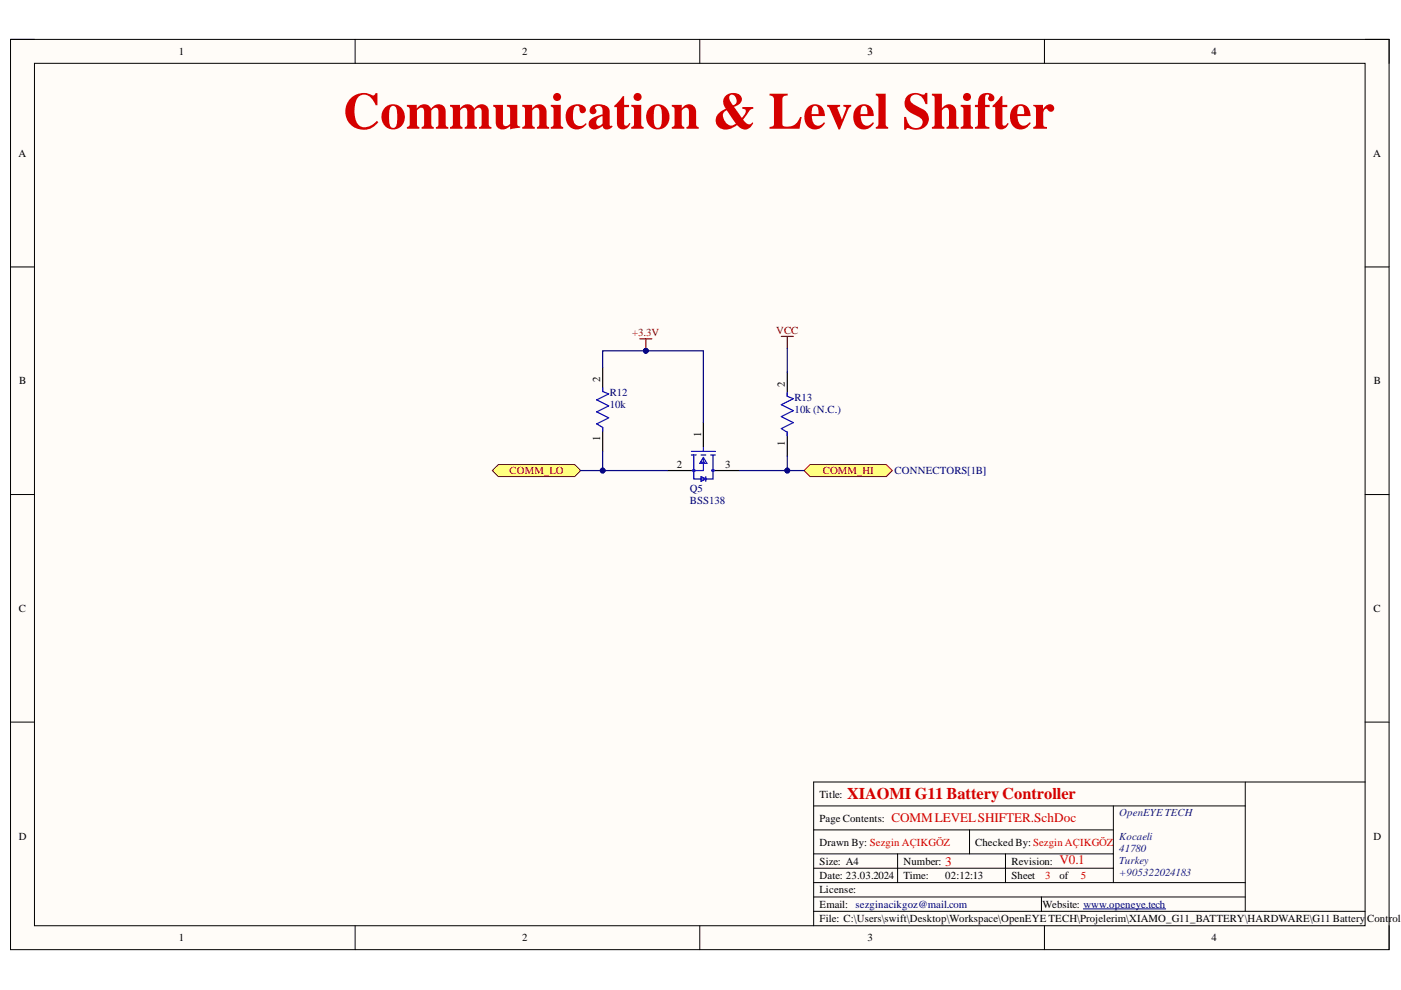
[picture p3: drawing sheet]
<svg xmlns="http://www.w3.org/2000/svg" width="297mm" height="210mm" viewBox="0 0 297 210" stroke-linecap="round" stroke-linejoin="round" font-family="sans-serif">
<path d="M2.2 8.4h292.3v192.9h-292.3z" fill-rule="evenodd" fill="#fffcf8"/>
<path d="M2.2 8.4h292.3v192.9h-292.3z" fill="none" stroke="#000" stroke-width=".21"/>
<path d="M7.3 13.4h282.1v182.9h-282.1z" fill-rule="evenodd" fill="#fffcf8"/>
<g fill="none" stroke="#000" stroke-width=".21">
<path d="M2.2 8.3h5.1M7.3 13.4h282.1v182.9h-282.1zM75.3 8.3v5.1M148.4 8.3v5.1M221.4 8.4v5M289.4 8.4h5.1v5M2.2 56.6h5.1M289.4 56.6h5.1M2.2 104.9h5.1M289.4 104.9h5.1M2.2 153.1h5.1M289.4 153.1h5.1"/>
<path d="M172.5 176h63.6M172.5 170.9h91.5M205.6 176v5M236.1 170.9v16.2M264 165.8v27.4M289.4 165.8h-116.9v30.5M75.3 196.3v5M148.4 196.3v5M172.5 181h63.6M172.5 187.1h91.5M172.5 184.1h63.6M172.5 190.2h91.5"/>
<path d="M172.5 193.2h116.9M190.3 181v6.1M213.2 181v6.1M220.8 190.2v3M221.4 196.3v5M294.5 196.3v5"/>
</g>
<path d="M229.7 192.7h17.4" fill="none" stroke="#000080" stroke-width=".21"/>
<g fill="none" stroke="#00f" stroke-width=".25">
<path d="M127.8 82.2v.8l1.3 .5-2.6 1.3 2.6 1.3-2.6 1.2 2.6 1.3-2.6 1.3 1.3 .7v.8M146.6 95.7h5.1M146.6 96.5h1M147.1 96.5v5h4.1v-5M148.6 96.5h1M148.6 98h.8M149.1 94.7v1M149.1 97.2v2.6h-2.5M149.1 97l.8 1.2h-1.5zM150.7 96.5h1M151.2 99.8h.5M166.9 83.3v.7l1.3 .5-2.6 1.3 2.6 1.3-2.6 1.2 2.6 1.3-2.6 1.3 1.3 .7v.8"/>
<path d="M148.6 101l1 .5-1 .6zM149.6 101v1.1"/>
<circle cx="147.1" cy="99.8" r=".26"/>
<circle cx="151.2" cy="99.8" r=".26"/>
</g>
<path d="M127.8 77.9v5.1M166.9 78.9v5.1M127.8 90.6v5.1M141.5 99.8h5.1M149.1 89.6v5.1M151.7 99.8h5.1M166.9 91.6v5.1" fill="none" stroke="#000" stroke-width=".25"/>
<path d="M135.7 71.8h2.5M136.9 71.8v2.6M165.6 71.3h2.6M166.9 71.3v2.6" fill="none" stroke="#800000" stroke-width=".25"/>
<circle cx="136.9" cy="74.4" r=".51" fill="#000080"/>
<circle cx="136.9" cy="74.4" r=".51" fill="none" stroke="#000080" stroke-width=".21"/>
<path d="M104.4 99.8l1.3-1.3h16.1l1.3 1.3-1.3 1.2h-16.1z" fill-rule="evenodd" fill="#ffff80"/>
<path d="M104.4 99.8l1.3-1.3h16.1l1.3 1.3-1.3 1.2h-16.1z" fill="none" stroke="#800000" stroke-width=".21"/>
<path d="M170.5 99.8l1.2-1.3h16.2l1.3 1.3-1.3 1.2h-16.2z" fill-rule="evenodd" fill="#ffff80"/>
<path d="M170.5 99.8l1.2-1.3h16.2l1.3 1.3-1.3 1.2h-16.2z" fill="none" stroke="#800000" stroke-width=".21"/>
<path d="M127.8 77.9v-3.5h21.3v15.2M166.9 73.9v5" fill="none" stroke="#000080" stroke-width=".25"/>
<circle cx="136.9" cy="74.4" r=".51" fill="#000080"/>
<circle cx="136.9" cy="74.4" r=".51" fill="none" stroke="#000080" stroke-width=".21"/>
<path d="M123.1 99.8h18.4" fill="none" stroke="#000080" stroke-width=".25"/>
<circle cx="127.8" cy="99.8" r=".51" fill="#000080"/>
<circle cx="127.8" cy="99.8" r=".51" fill="none" stroke="#000080" stroke-width=".21"/>
<path d="M127.8 95.7v4.1" fill="none" stroke="#000080" stroke-width=".25"/>
<circle cx="127.8" cy="99.8" r=".51" fill="#000080"/>
<circle cx="127.8" cy="99.8" r=".51" fill="none" stroke="#000080" stroke-width=".21"/>
<path d="M156.8 99.8h13.7" fill="none" stroke="#000080" stroke-width=".25"/>
<circle cx="166.9" cy="99.8" r=".51" fill="#000080"/>
<circle cx="166.9" cy="99.8" r=".51" fill="none" stroke="#000080" stroke-width=".21"/>
<path d="M166.9 96.7v3.1" fill="none" stroke="#000080" stroke-width=".25"/>
<circle cx="166.9" cy="99.8" r=".51" fill="#000080"/>
<circle cx="166.9" cy="99.8" r=".51" fill="none" stroke="#000080" stroke-width=".21"/>
<text font-size="11" fill="#d50000" x="72.7" y="27.3">Communication &amp; Level Shifter</text>
<text font-size="3.5" fill="#d50000" x="179.6" y="169.5">XIAOMI G11 Battery Controller</text>
<g font-size="2.8" fill="#d50000">
<text x="189" y="174.4">COMMLEVELSHIFTER.SchDoc</text>
<text x="200.4" y="183.5">3</text>
<text x="224.6" y="183.3">V0.1</text>
</g>
<g font-size="2.3">
<text x="37.9" y="11.7">1</text>
<text x="110.7" y="11.7">2</text>
<text x="183.9" y="11.7">3</text>
<text x="256.8" y="11.7">4</text>
<text x="3.9" y="33.3">A</text>
<text x="291.1" y="33.3">A</text>
<text x="4.1" y="81.5">B</text>
<text x="127.2" y="81" transform="rotate(-90 127.2 81)">2</text>
<text x="166.4" y="82" transform="rotate(-90 166.4 82)">2</text>
<text x="291.3" y="81.5">B</text>
<text x="127.2" y="93.5" transform="rotate(-90 127.2 93.5)">1</text>
<text x="148.6" y="92.6" transform="rotate(-90 148.6 92.6)">1</text>
<text x="166.4" y="94.5" transform="rotate(-90 166.4 94.5)">1</text>
<text x="143.5" y="99.3">2</text>
<text x="153.7" y="99.3">3</text>
<text x="4" y="129.8">C</text>
<text x="291.2" y="129.8">C</text>
<text x="173.8" y="169.1">Title:</text>
<text x="4" y="178">D</text>
<text x="173.8" y="179.3">Drawn By: Sezgin AÇIKGÖZ</text>
<text x="173.8" y="174.2">Page Contents:</text>
<text x="206.8" y="179.3">Checked By:Sezgin AÇIKGÖZ</text>
<text x="291.2" y="178">D</text>
<text x="173.8" y="183.3">Size: A4</text>
<text x="191.5" y="183.3">Number:</text>
<text x="214.5" y="183.3">Revision:</text>
<text x="173.8" y="186.4">Date: 23.03.2024</text>
<text x="173.8" y="189.4">License:</text>
<text x="191.5" y="186.4">Time:</text>
<text x="200.4" y="186.4">02:12:13</text>
<text x="214.5" y="186.4">Sheet</text>
<text x="224.6" y="186.4">of</text>
<text x="173.8" y="195.5">File: C:\Users\swift\Desktop\Workspace\OpenEYE TECH\Projelerim\XIAMO_G11_BATTERY\HARDWARE\G11 Battery</text>
<text x="173.8" y="192.5">Email: sezginacikgoz@mail.com</text>
<text x="221.1" y="192.5">Website: www.openeye.tech</text>
<text x="289.9" y="195.5">Controlle</text>
<text x="37.9" y="199.6">1</text>
<text x="110.7" y="199.6">2</text>
<text x="183.9" y="199.6">3</text>
<text x="256.8" y="199.6">4</text>
</g>
<g font-size="2.3" fill="#800000">
<text x="134" y="71.3">+3.3V</text>
<text x="164.5" y="70.8">VCC</text>
<text x="108" y="100.6">COMM_LO</text>
<text x="174.4" y="100.6">COMM_HI</text>
</g>
<g font-size="2.3" fill="#000080">
<text x="129.3" y="84">R12</text>
<text x="129.3" y="86.6">10k</text>
<text x="168.4" y="85">R13</text>
<text x="168.4" y="87.6">10k (N.C.)</text>
<text x="189.7" y="100.6">CONNECTORS[1B]</text>
<text x="146.3" y="104.4">Q5</text>
<text x="146.3" y="106.9">BSS138</text>
</g>
<g font-size="2.3" fill="#1a237e">
<text x="237.3" y="172.9">OpenEYE TECH</text>
<text x="237.3" y="178">Kocaeli</text>
<text x="237.3" y="180.6">41780</text>
<text x="237.3" y="183.1">Turkey</text>
<text x="237.3" y="185.6">+905322024183</text>
</g>
<g font-size="2.3" fill="#d50000">
<text x="221.6" y="186.4">3</text>
<text x="229.2" y="186.4">5</text>
</g>
</svg>
